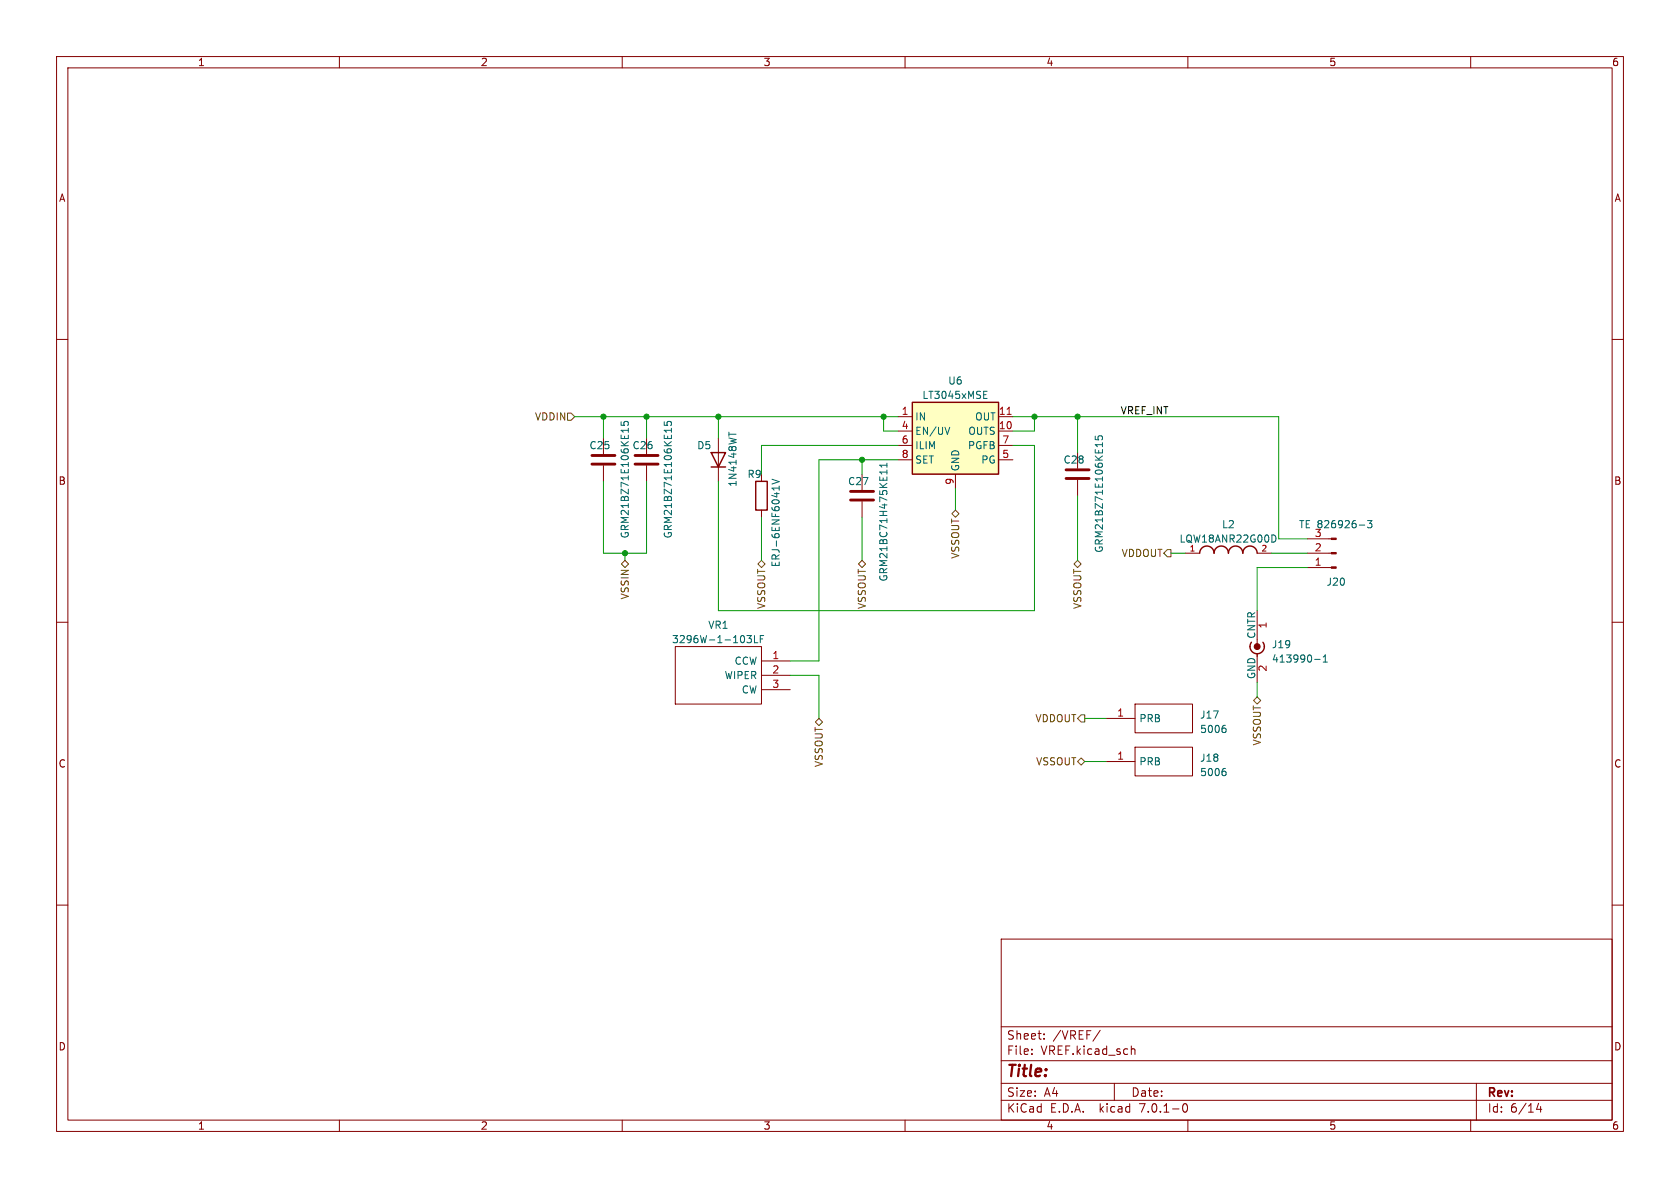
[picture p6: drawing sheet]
<svg xmlns="http://www.w3.org/2000/svg" width="297mm" height="210mm" viewBox="0 0 297 210" stroke-linecap="round" stroke-linejoin="round" font-family="sans-serif">
<g fill="none" stroke="#840000" stroke-width=".18">
<path d="M10 10h277v190h-277zM12 12h273v186h-273zM60 10v2M110 10v2M160 10v2M210 10v2M260 10v2M10 60h2M285 60h2M106.7 77.5v2.8M114.3 77.5v2.8M127 77.5v7.6"/>
<path d="M158.7 73.7h2.6M158.7 76.2h2.6M158.7 78.7h2.6M176.5 73.7h2.6M176.5 76.2h2.6M176.5 78.7h2.6M106.7 82.3v2.8M114.3 82.3v2.8M134.6 90.2v1.2M152.4 83.8v2.8M152.4 88.6v2.8M158.7 81.3h2.6"/>
<path d="M168.9 83.8v2.6M176.5 81.3h2.6M190.5 80v2.8M190.5 84.8v2.8M209.5 97.8h2.6M222.2 97.8h2.6M231.1 97.8h4.3M231.1 95.3h4.3M10 110h2M119.4 114.3h15.2v10.2h-15.2zM134.6 116.8h5.1M134.6 119.4h5.1"/>
<path d="M222.2 108l.1 6.3M222.3 115.6l-.1 5.1M231.1 100.3h4.3M285 110h2M134.6 121.9h5.1M195.6 134.6h5.1M195.6 127h5.1M200.7 132.1h10.1v5.1h-10.1zM200.7 124.5h10.1v5h-10.1zM10 160h2M285 160h2M177 166h108v32h-108z"/>
<path d="M60 198v2M110 198v2M160 198v2M177 194.5h108M177 191.5h108M177 187.5h108M177 181.5h108M182.4 186.3v.1M182.4 185.5v.1M184.6 183.6v.1M184.6 182.8v.1M194.5 182.1l-1.3 2"/>
<path d="M197 191.5v3M200 185.5l.2-.1 .4 .1v.9M209.2 195.2l.2-.1a.81 .81 0 0 1 .6 .6 .81 .81 0 0 1-.3 .8l-.1 .1a.81 .81 0 0 1-.4-1.4zM210 198v2M260 198v2M261 191.5v6.5M272 195l-.4 1.1h1M272.4 195.6v1"/>
</g>
<path d="M104.6 82h4.1M104.6 80.5h4.1M112.3 82h4M112.3 80.5h4M150.4 88.4h4M150.4 86.9h4M188.5 84.6h4M188.5 83.1h4" fill="none" stroke="#840000" stroke-width=".51"/>
<g fill="none" stroke="#006464" stroke-width=".18">
<path d="M109.8 74.6v.6h.6l-.1-.2 .1-.4 .1-.1 .5 .1 .1 .1-.1 .5M111.1 75.7v.7M117.4 74.6v.6h.6l-.1-.2 .1-.4 .2-.1 .4 .1 .1 .1-.1 .5M118.7 75.7v.7M128.9 76.4v.7M167.9 75.5l-.4 1.3M173.9 69.8h.4M173.9 70.4h.6M173.9 69.2h.6M193.6 77.1v.6l.6 .1-.1-.2 .1-.4 .2-.2 .4 .1 .1 .2-.1 .5M194.9 78.2v.8M136.5 84.7l1.2 .4-1.2 .5"/>
<path d="M137.7 85.9v.8M156.8 81.9v.7M156.8 83.1v.7M156.8 83.4h-1.3l.2 .2M156.8 82.2h-1.3l.4 .4M225.2 94.6a.68 .68 0 0 1 .4 .6 .68 .68 0 0 1-.4 .6M240.3 92.8h1M241.8 92h.7l-.4 .5 .4 .1v.6l-.2 .1-.5-.1M132 112.3h.8l-.4 .5 .4 .2v.5l-.2 .1-.6-.1M133.4 112.3v1.3h.6M134.4 113h.4M135 112.3h-.6v1.3"/>
<path d="M232.4 116.6h1M233.9 117h.8M233.9 116.1l.4-.3v1.2M216.4 135.8h.2M216.4 128.2h.2M216.5 136.3l.3 .3v.3l-.3 .2M216.5 128.7l.3 .2v.4l-.3 .2"/>
</g>
<path d="M161.3 71.1h15.2v12.7h-15.2zM125.7 80h2.6l-1.3 2.6zM125.7 82.6h2.6M133.6 85.1h2v5.1h-2zM212.1 97.8a1.27 1.27 0 0 1 1.3-1.3 1.27 1.27 0 0 1 1.2 1.3 1.27 1.27 0 0 1 1.3-1.3 1.27 1.27 0 0 1 1.3 1.3 1.27 1.27 0 0 1 1.2-1.3 1.27 1.27 0 0 1 1.3 1.3 1.27 1.27 0 0 1 1.3-1.3 1.27 1.27 0 0 1 1.2 1.3M221.2 113.5a1.27 1.27 0 0 0 .2 1.7 1.27 1.27 0 0 0 1.7 0 1.27 1.27 0 0 0 .2-1.7" fill="none" stroke="#840000" stroke-width=".25"/>
<path d="M161.3 71.1h15.2v12.7h-15.2z" fill="#ffffc2" stroke="#ffffc2" stroke-width=".18"/>
<path d="M178 73.3h.8" fill="none" stroke="#a90000" stroke-width=".18"/>
<g fill="#840000" stroke="#840000" stroke-width=".18">
<path d="M235.4 95.1h.8v.3h-.8z"/>
<path d="M235.4 97.7h.8v.2h-.8z"/>
<path d="M235.4 100.2h.8v.3h-.8z"/>
</g>
<circle cx="222.3" cy="114.3" r=".51" fill="#840000" stroke="#840000" stroke-width=".2"/>
<path d="M100.3 73h.7l.6 .7-.6 .6h-.7zM109.9 99.7l.6-.6 .6 .6-.6 .6zM134 99.7l.6-.6 .7 .6-.7 .6zM151.8 99.7l.6-.6 .6 .6-.6 .6zM168.3 90.8l.6-.6 .6 .6-.6 .6zM189.9 99.7l.6-.6 .6 .6-.6 .6zM206.4 97.2h.6v1.2h-.6l-.7-.6zM144.1 127.6l.7-.6 .6 .6-.6 .7zM190.5 134.6l.6-.6 .7 .6-.7 .7zM191.1 126.4h.7v1.2h-.7l-.6-.6zM221.6 123.8l.6-.6 .7 .6-.7 .7z" fill="none" stroke="#725600" stroke-width=".18"/>
<g fill="none" stroke="#009600" stroke-width=".18">
<path d="M101.6 73.7h57.1M106.7 73.7v3.8M114.3 73.7v3.8M127 73.7v3.8M156.2 73.7v2.5h2.5M158.7 78.7h-24.1v5.1M179.1 73.7h47v21.6h5M179.1 78.7h3.8v29.3h-55.9v-22.9M182.9 73.7v2.5h-3.8M190.5 73.7v6.3M106.7 85.1v12.7h7.6v-12.7M110.5 97.8v1.3"/>
<path d="M134.6 91.4v7.7M152.4 81.3v2.5M152.4 91.4v7.7M158.7 81.3h-13.9v35.5h-5.1M168.9 86.4v3.8M190.5 87.6v11.5M207 97.8h2.5M224.8 97.8h6.3M139.7 119.4h5.1v7.6M231.1 100.3h-8.9v7.7M191.8 134.6h3.8M191.8 127h3.8"/>
<path d="M222.2 120.7v2.5"/>
</g>
<g fill="#009600" stroke="#009600" stroke-width=".18">
<circle cx="156.2" cy="73.7" r=".46"/>
<circle cx="152.4" cy="81.3" r=".46"/>
<circle cx="127" cy="73.7" r=".46"/>
<circle cx="182.9" cy="73.7" r=".46"/>
<circle cx="190.5" cy="73.7" r=".46"/>
<circle cx="114.3" cy="73.7" r=".46"/>
<circle cx="110.5" cy="97.8" r=".46"/>
<circle cx="106.7" cy="73.7" r=".46"/>
</g>
<text font-size="2.8" fill="#840000" x="178" y="190.8">Title:</text>
<g font-size="2.1" fill="#840000">
<text x="178" y="183.9">Sheet:</text>
<text x="186.2" y="183.9">/VREF/</text>
<text x="178" y="186.6">File:</text>
<text x="184" y="186.6">VREF.kicad_sch</text>
<text x="178" y="196.8">KiCad</text>
<text x="178" y="194">Size:</text>
<text x="184.6" y="194">A4</text>
<text x="185.7" y="196.8">E.D.A.</text>
<text x="194.4" y="196.8">kicad</text>
<text x="200" y="194">Date:</text>
<text x="201.5" y="196.8">7.0.1-0</text>
<text x="263" y="194.2">Rev:</text>
<text x="263" y="196.8">Id:</text>
<text x="267" y="196.8">6/14</text>
</g>
<g font-size="1.8" fill="#840000">
<text x="35" y="11.8">1</text>
<text x="85" y="11.8">2</text>
<text x="135" y="11.8">3</text>
<text x="185" y="11.8">4</text>
<text x="235" y="11.8">5</text>
<text x="285" y="11.8">6</text>
<text x="10.4" y="35.8">A</text>
<text x="285.4" y="35.8">A</text>
<text x="10.3" y="85.8">B</text>
<text x="285.3" y="85.8">B</text>
<text x="10.3" y="135.8">C</text>
<text x="285.3" y="135.8">C</text>
<text x="10.3" y="185.8">D</text>
<text x="285.3" y="185.8">D</text>
<text x="35" y="199.8">1</text>
<text x="85" y="199.8">2</text>
<text x="135" y="199.8">3</text>
<text x="185" y="199.8">4</text>
<text x="235" y="199.8">5</text>
<text x="285" y="199.8">6</text>
</g>
<g font-size="1.8" fill="#006464">
<text x="163" y="70.7">LT3045xMSE</text>
<text x="167.6" y="68.1">U6</text>
<text x="161.8" y="74.5">IN</text>
<text x="161.8" y="77">EN/UV</text>
<text x="171.1" y="77">OUTS</text>
<text x="172.3" y="74.5">OUT</text>
<text x="104.1" y="79.6">C25</text>
<text x="111.8" y="79.6">C26</text>
<text x="123.2" y="79.6">D5</text>
<text x="161.8" y="79.6">ILIM</text>
<text x="161.8" y="82.1">SET</text>
<text x="169.7" y="83.3" transform="rotate(-90 169.7 83.3)">GND</text>
<text x="171" y="79.6">PGFB</text>
<text x="173.4" y="82.1">PG</text>
<text x="188" y="82.1">C28</text>
<text x="130.4" y="86.1" transform="rotate(-90 130.4 86.1)">1N4148WT</text>
<text x="132.1" y="84.6">R9</text>
<text x="149.9" y="85.9">C27</text>
<text x="111.3" y="95.2" transform="rotate(-90 111.3 95.2)">GRM21BZ71E106KE15</text>
<text x="118.9" y="95.2" transform="rotate(-90 118.9 95.2)">GRM21BZ71E106KE15</text>
<text x="216" y="93.5">L2</text>
<text x="229.6" y="93.5">TE 826926-3</text>
<text x="232.4" y="95">3</text>
<text x="138" y="100.3" transform="rotate(-90 138 100.3)">ERJ-6ENF6041V</text>
<text x="195.1" y="97.8" transform="rotate(-90 195.1 97.8)">GRM21BZ71E106KE15</text>
<text x="208.5" y="96.1">LQW18ANR22G00D</text>
<text x="157" y="102.9" transform="rotate(-90 157 102.9)">GRM21BC71H475KE11</text>
<text x="234.5" y="103.7">J20</text>
<text x="118.7" y="113.9">3296W-1-103LF</text>
<text x="125.2" y="111.3">VR1</text>
<text x="222" y="113" transform="rotate(-90 222 113)">CNTR</text>
<text x="129.7" y="117.7">CCW</text>
<text x="224.8" y="114.7">J19</text>
<text x="224.8" y="117.3">413990-1</text>
<text x="128" y="120.2">WIPER</text>
<text x="131" y="122.7">CW</text>
<text x="222" y="120.1" transform="rotate(-90 222 120.1)">GND</text>
<text x="201.4" y="127.8">PRB</text>
<text x="212.1" y="127.2">J17</text>
<text x="212.1" y="129.7">5006</text>
<text x="201.4" y="135.4">PRB</text>
<text x="212.1" y="134.8">J18</text>
<text x="212.1" y="137.4">5006</text>
</g>
<g font-size="1.8" fill="#725600">
<text x="94.4" y="74.5">VDDIN</text>
<text x="169.7" y="98.9" transform="rotate(-90 169.7 98.9)">VSSOUT</text>
<text x="198.2" y="98.6">VDDOUT</text>
<text x="111.3" y="106.1" transform="rotate(-90 111.3 106.1)">VSSIN</text>
<text x="135.4" y="107.8" transform="rotate(-90 135.4 107.8)">VSSOUT</text>
<text x="153.2" y="107.8" transform="rotate(-90 153.2 107.8)">VSSOUT</text>
<text x="191.3" y="107.8" transform="rotate(-90 191.3 107.8)">VSSOUT</text>
<text x="182.9" y="127.8">VDDOUT</text>
<text x="223.1" y="131.9" transform="rotate(-90 223.1 131.9)">VSSOUT</text>
<text x="145.6" y="135.7" transform="rotate(-90 145.6 135.7)">VSSOUT</text>
<text x="183" y="135.4">VSSOUT</text>
</g>
<g font-size="1.8" fill="#a90000">
<text x="159.4" y="73.4">1</text>
<text x="159.4" y="75.9">4</text>
<text x="176.5" y="75.9">10</text>
<text x="176.5" y="73.4">11</text>
<text x="159.4" y="78.5">6</text>
<text x="159.4" y="81">8</text>
<text x="177.1" y="81">5</text>
<text x="177.1" y="78.5">7</text>
<text x="168.7" y="85.8" transform="rotate(-90 168.7 85.8)">9</text>
<text x="232.4" y="100.1">1</text>
<text x="232.4" y="97.5">2</text>
<text x="224.2" y="111.2" transform="rotate(-90 224.2 111.2)">1</text>
<text x="136.5" y="116.6">1</text>
<text x="136.5" y="119.1">2</text>
<text x="224.2" y="118.8" transform="rotate(-90 224.2 118.8)">2</text>
<text x="136.5" y="121.7">3</text>
<text x="197.5" y="126.7">1</text>
<text x="197.5" y="134.4">1</text>
</g>
<text font-size="1.8" fill="#0f0f0f" x="198.1" y="73.3">VREF_INT</text>
<g font-size="1.4" fill="#a90000">
<text x="210.2" y="97.5">1</text>
<text x="222.9" y="97.5">2</text>
</g>
</svg>
